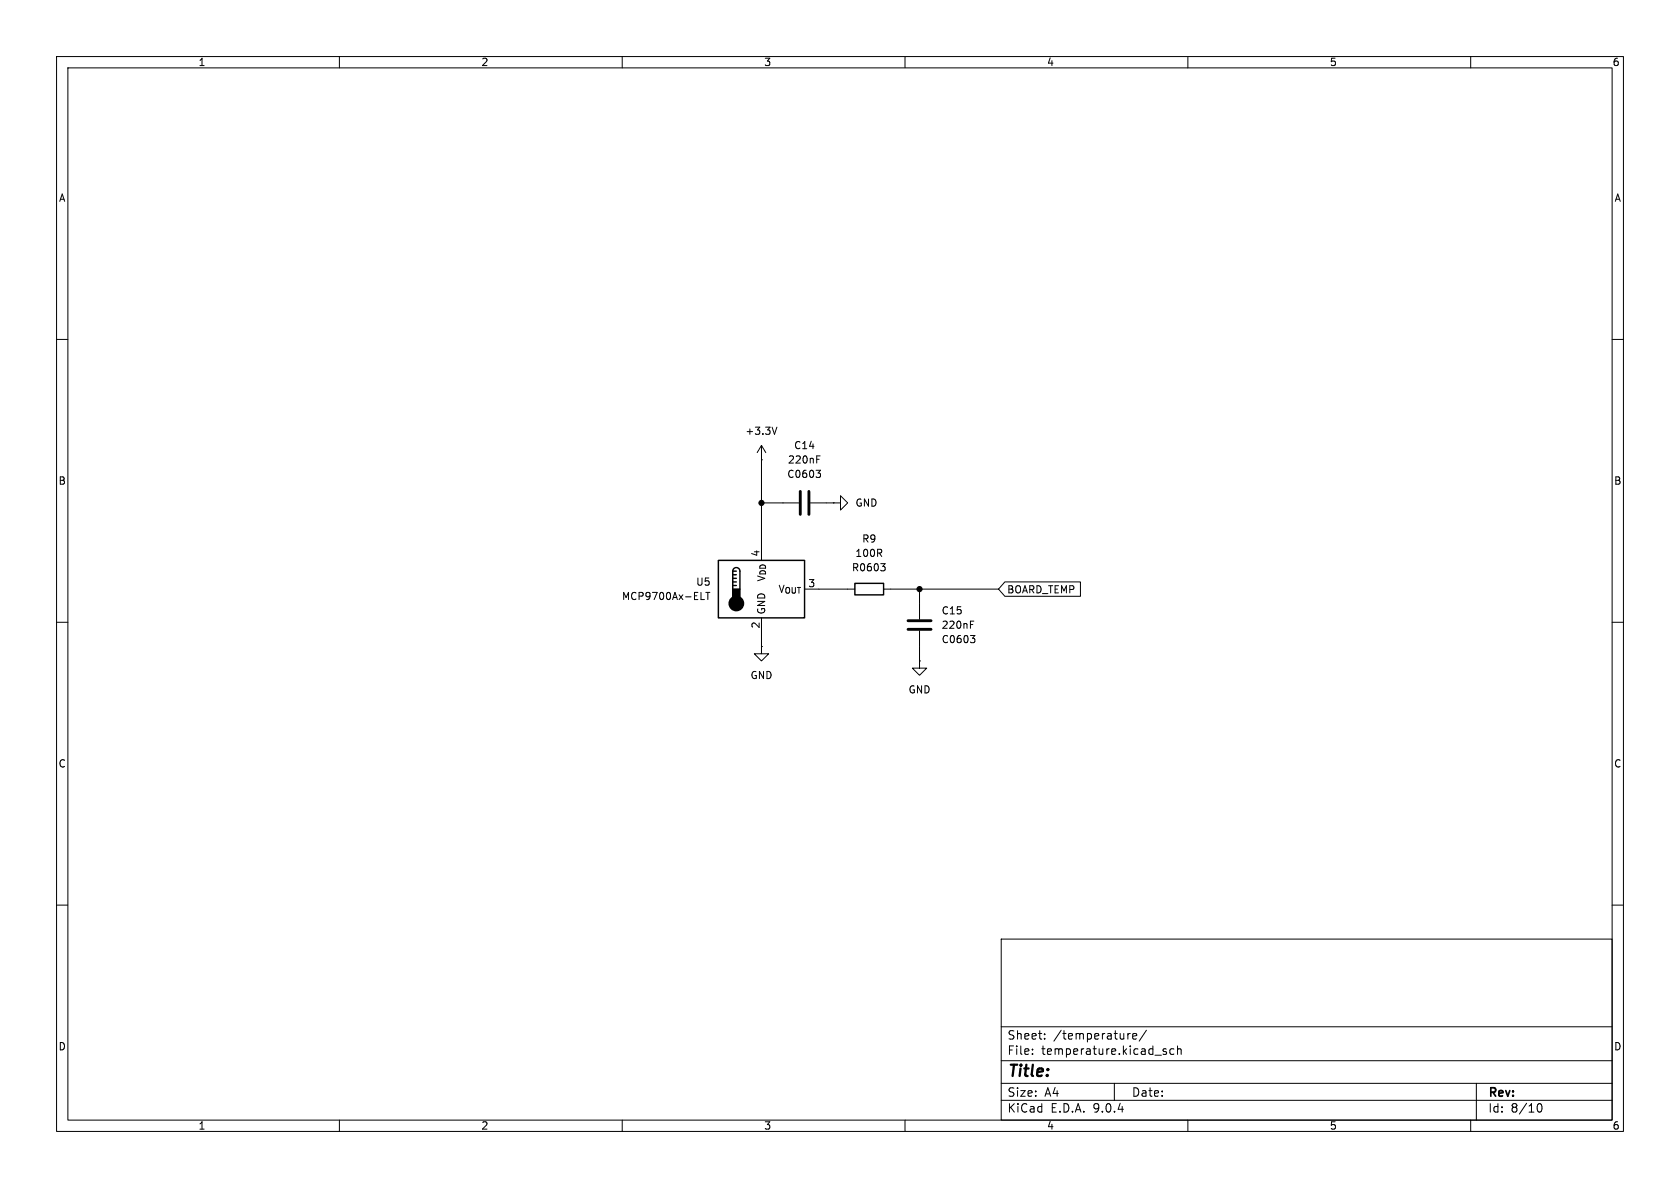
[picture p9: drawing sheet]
<svg xmlns="http://www.w3.org/2000/svg" width="297mm" height="210mm" viewBox="0 0 297 210" stroke-linecap="round" stroke-linejoin="round" font-family="sans-serif">
<g fill="none" stroke="#000" stroke-width=".18">
<path d="M10 10h277v190h-277zM12 12h273v186h-273zM60 10v2M110 10v2M160 10v2M210 10v2M260 10v2M10 60h2M134.6 78.7v17.8M134.6 78.7l-.7 1.3M134.6 78.7l.8 1.3M137.3 75.5l-.4 1.3"/>
<path d="M285 60h2M134.6 81.3h.1M134.6 88.9h6.6M143.3 88.9h4M144.3 83.1h.8l-.5 .5M144.4 81.2h.4M144.4 80.6h.6M144.8 83.6l.3 .3v.3l-.3 .2M147.3 88.9h1.3v-1.3l1.3 1.3-1.3 1.3v-1.3M147.3 88.9h.1M155.7 99.6h.8l-.4 .5M10 110h2"/>
<path d="M123.9 106h.6M124.8 104.7h.7M125.1 104.7v1.3M134.6 114.3v1.3h1.3l-1.3 1.2-1.3-1.2h1.3M134.6 114.3h.1M134.6 109.2v5.1M144.8 104.1h6.3M156.2 104.1h20.3M156.2 100.1l.3 .3v.3l-.3 .2M162.6 116.8v1.3h1.2l-1.2 1.3-1.3-1.3h1.3M162.6 116.8h.1M162.6 104.1v5.4"/>
<path d="M162.6 111.5v5.3M171.6 110.4h.4M171.6 109.8h.6M171.6 112.3h.7l-.4 .5M172.1 112.8l.2 .3v.3l-.2 .2M177.6 102.9h13.4v2.5h-13.4l-1.1-1.3zM285 110h2M10 160h2M177 166h108v32h-108zM285 160h2M60 198v2M110 198v2"/>
<path d="M160 198v2M177 194.5h108M177 191.5h108M177 187.5h108M177 181.5h108M182.5 186.3v.1M182.5 185.5v.1M184.7 183.6v.1M184.7 182.8v.1M197 191.5v3M199.8 182.7l-.3 .1-.1 .2M200.2 183.2l.8-.1-.1-.3-.4-.1-.3 .2 .1 .7h.6"/>
<path d="M202.7 182.1l-1.3 2M205.7 185.8l.5 .2v.1v.2l-.5 .1M205.7 185.5h.5M207.5 185.5l-.4-.1-.3 .3v.4l.2 .2h.5M208.2 185.5l.2-.1 .3 .1 .1 .9M208.2 184.9v1.5M210 198v2M260 198v2M261 191.5v6.5M271.7 195.7l.2-.5 .2-.1a.81 .81 0 0 1 .6 .6 .81 .81 0 0 1-.3 .8h-.4l-.3-.5"/>
</g>
<path d="M141.5 86.9v4M143 86.9v4M160.5 109.7h4.1M160.5 111.3h4.1" fill="none" stroke="#000" stroke-width=".51"/>
<path d="M127 99.1h15.2v10.1h-15.2zM129.5 101a.64 .64 0 0 1 .7-.7 .64 .64 0 0 1 .6 .7v3.1M129.5 101v3.1M129.5 101h.7M129.5 101.6h.7M129.5 102.2h.7M129.5 102.9h.7M129.5 103.5h.7M151.1 103.1h5.1v2.1h-5.1z" fill="none" stroke="#000" stroke-width=".25"/>
<g fill="#000" stroke="#000" stroke-width=".25">
<path d="M129.5 104.1h1.3v1.9h-1.3z"/>
<circle cx="130.2" cy="106.7" r="1.27"/>
</g>
<g fill="#000" stroke="#000" stroke-width=".18">
<circle cx="134.6" cy="88.9" r=".46"/>
<circle cx="162.6" cy="104.1" r=".46"/>
</g>
<text font-size="2.8" x="178" y="190.9">Title:</text>
<g font-size="2.1">
<text x="178" y="184">Sheet:</text>
<text x="186.2" y="184">/temperature/</text>
<text x="178" y="186.7">File:</text>
<text x="184.1" y="186.7">temperature.kicad_sch</text>
<text x="178" y="196.9">KiCad</text>
<text x="178" y="194.1">Size:</text>
<text x="184.7" y="194.1">A4</text>
<text x="185.7" y="196.9">E.D.A.</text>
<text x="193.3" y="196.9">9.0.4</text>
<text x="200" y="194.1">Date:</text>
<text x="263" y="194.3">Rev:</text>
<text x="263" y="196.9">Id:</text>
<text x="267.1" y="196.9">8/10</text>
</g>
<g font-size="1.8">
<text x="35" y="11.9">1</text>
<text x="85" y="11.9">2</text>
<text x="135" y="11.9">3</text>
<text x="185" y="11.9">4</text>
<text x="235" y="11.9">5</text>
<text x="285" y="11.9">6</text>
<text x="10.3" y="35.9">A</text>
<text x="285.3" y="35.9">A</text>
<text x="131.7" y="77.1">+3.3V</text>
<text x="139.2" y="82.1">220nF</text>
<text x="140.3" y="79.6">C14</text>
<text x="10.3" y="85.9">B</text>
<text x="139.1" y="84.7">C0603</text>
<text x="151.1" y="89.8">GND</text>
<text x="285.3" y="85.9">B</text>
<text x="134.4" y="98.5" transform="rotate(-90 134.4 98.5)">4</text>
<text x="150.5" y="101.2">R0603</text>
<text x="151.1" y="98.7">100R</text>
<text x="152.3" y="96.1">R9</text>
<text x="109.9" y="106.3">MCP9700Ax-ELT</text>
<text x="123" y="103.7">U5</text>
<text x="135.5" y="102.9" transform="rotate(-90 135.5 102.9)">V_{DD}</text>
<text x="137.5" y="105">V_{OUT}</text>
<text x="142.8" y="103.9">3</text>
<text x="178" y="105.1">BOARD_TEMP</text>
<text x="134.4" y="111.2" transform="rotate(-90 134.4 111.2)">2</text>
<text x="135.5" y="108.7" transform="rotate(-90 135.5 108.7)">GND</text>
<text x="166.4" y="111.4">220nF</text>
<text x="166.4" y="108.8">C15</text>
<text x="166.4" y="113.9">C0603</text>
<text x="132.6" y="120.2">GND</text>
<text x="160.5" y="122.8">GND</text>
<text x="10.3" y="135.9">C</text>
<text x="285.3" y="135.9">C</text>
<text x="10.3" y="185.9">D</text>
<text x="285.3" y="185.9">D</text>
<text x="35" y="199.9">1</text>
<text x="85" y="199.9">2</text>
<text x="135" y="199.9">3</text>
<text x="185" y="199.9">4</text>
<text x="235" y="199.9">5</text>
<text x="285" y="199.9">6</text>
</g>
</svg>
